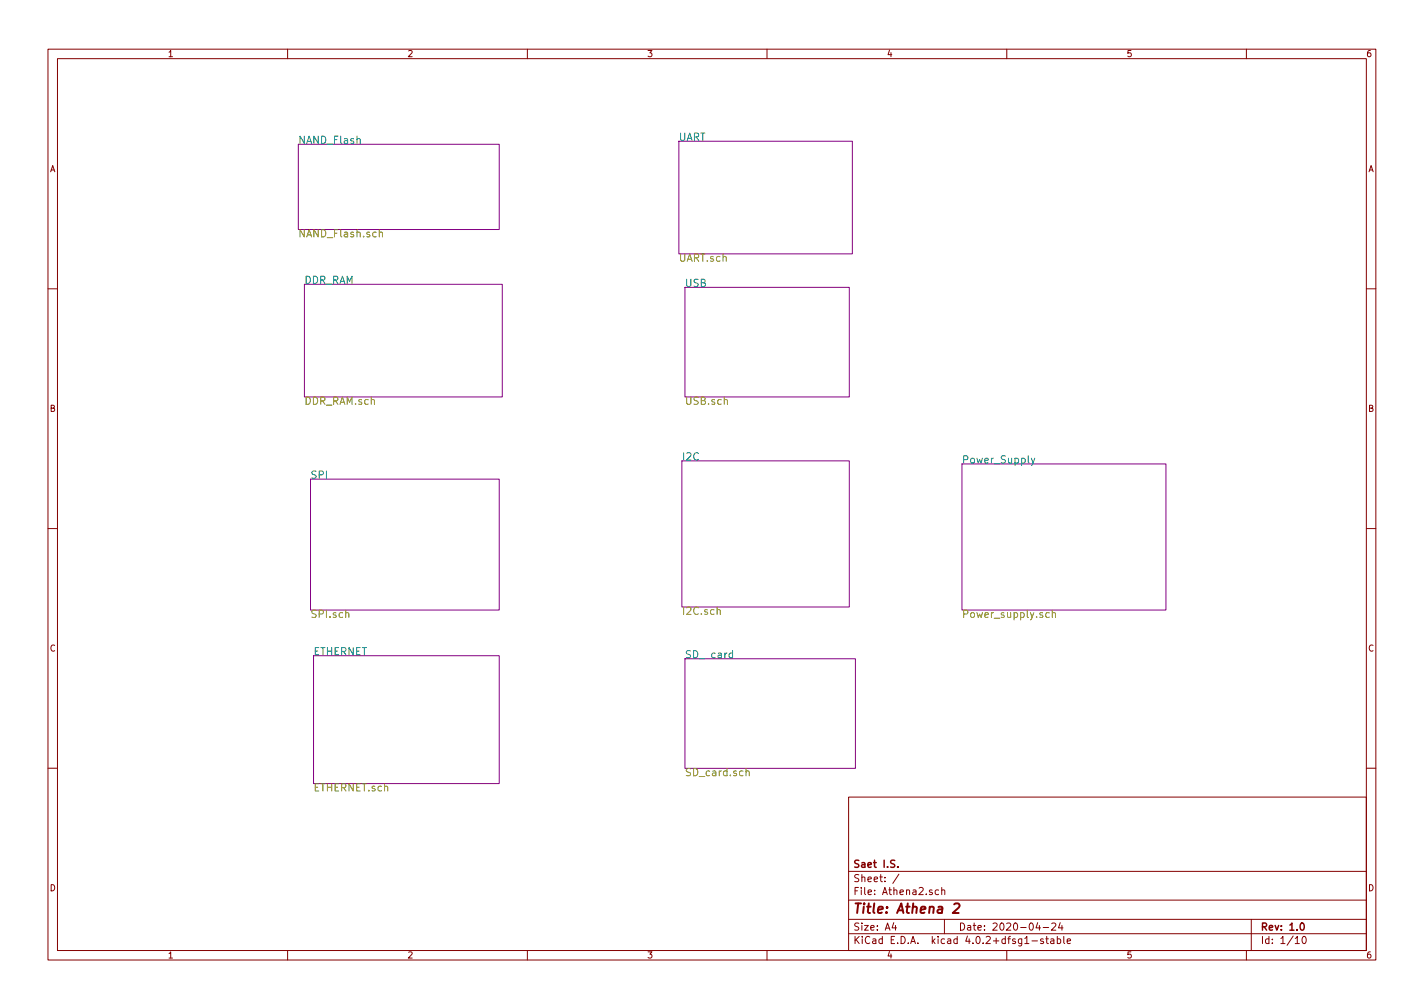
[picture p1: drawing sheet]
<svg xmlns="http://www.w3.org/2000/svg" width="297mm" height="210mm" viewBox="0 0 297 210" stroke-linecap="round" stroke-linejoin="round" font-family="sans-serif">
<g fill="none" stroke="#840000" stroke-width=".21">
<path d="M10 10.3h277v189.9h-277zM12 12.2h273v186.1h-273zM60 10.3v1.9M110 10.3v1.9M160 10.3v1.9M210 10.3v1.9M260 10.3v1.9M10 60.2h2M285 60.2h2M10 110.3h2M285 110.3h2M10 160.2h2"/>
<path d="M177 166.3h108v32h-108zM285 160.2h2M60 198.3v1.9M110 198.3v1.9M160 198.3v1.9M177 194.8h108M177 191.8h108M177 187.8h108M177 181.8h108M186.4 192.5l-.3 1h.9M186.8 193v1M187.5 182.3l-1.3 2"/>
<path d="M195.8 185.7l-.4-.1-.3 .3v.6l.3 .1 .4-.1M196.4 185.7l.2-.1 .4 .1 .1 .9M196.4 185.1v1.5M197 191.8v3M210 198.3v1.9M215.3 196.3h1.1M216.5 192.5l-.4 1h.9M217.6 193.5h1.1M217.6 195.9l-.3-.1-.3 .2 .1 .3 .5 .1v.3h-.6M218.1 195.8h.6M218.3 195.3v1.3l.4 .2M219.2 195.9h.6v.9"/>
<path d="M219.4 192.7l.6-.2 .2 .5-.9 1h.9M219.8 196.2l-.4 .1-.3 .2 .3 .3 .4-.1M220.5 195.9l.5-.1 .3 .3-.2 .6h-.6M220.5 195.3v1.5M221.2 192.5l-.4 1h.9M221.5 193v1M221.9 195.3v1.3l.2 .2M222.6 196.3l.7-.1v-.3l-.5-.1-.2 .2 .1 .7h.6M260 198.3v1.9M261 191.8v6.5M270.2 195.8l.4-.5v1.5M270.2 196.8h.8"/>
<path d="M271.8 195.5l.2-.2a.8 .8 0 0 1 .5 .8 .8 .8 0 0 1-.5 .7l-.4-.5z"/>
</g>
<path d="M187.3 180.8v.1M271.3 192.7l.3-.2a.8 .8 0 0 1 .5 .8 .8 .8 0 0 1-.5 .7l-.4-.5z" fill="none" stroke="#840000" stroke-width=".3"/>
<path d="M199 188.6l.3-.2h.5l.2 .1 .2 .5-1.5 1.4h1.3" fill="none" stroke="#840000" stroke-width=".41"/>
<path d="M62.2 30.1h41.9v17.8h-41.9zM141.6 29.5h36.2v23.5h-36.2zM63.5 59.3h41.3v23.5h-41.3zM142.9 59.9h34.3v22.9h-34.3zM64.8 99.9h39.3v27.3h-39.3zM142.2 96.1h35v30.5h-35zM200.7 96.8h42.5v30.4h-42.5zM65.4 136.8h38.7v26.6h-38.7zM142.9 137.4h35.5v22.9h-35.5z" fill="none" stroke="#840084" stroke-width=".21"/>
<path d="M79.1 48.6l.1-.1a.36 .36 0 0 1 .6 .1v.8M79.1 47.9v1.5M151.1 83.5l.1-.1a.36 .36 0 0 1 .5 .2v.7M72.1 127.9h.1a.36 .36 0 0 1 .6 .1v.8M149.6 127.3l.1-.1a.36 .36 0 0 1 .5 .2v.8M218.9 127.9l-.5-.1-.3 .3 .2 .6h.6M219.5 127.9h.1a.36 .36 0 0 1 .6 .1v.8M219.5 127.3v1.5M155.6 161l.1-.1a.36 .36 0 0 1 .6 .1v.8" fill="none" stroke="#848400" stroke-width=".21"/>
<path d="M215.1 95.6l.4 1M215.8 95.6l-.5 1.3-.2 .2M152.8 136.3l-.4-.1-.3 .3 .1 .7h.6M152.8 135.7v1.5" fill="none" stroke="#008484" stroke-width=".21"/>
<text font-size="2.8" fill="#840000" x="178" y="190.5">Title: Athena 2</text>
<g font-size="2.1" fill="#008484">
<text x="62.2" y="30">NAND_Flash</text>
<text x="141.6" y="29.4">UART</text>
<text x="63.5" y="59.2">DDR_RAM</text>
<text x="142.9" y="59.8">USB</text>
<text x="64.8" y="99.8">SPI</text>
<text x="142.2" y="96">I2C</text>
<text x="200.7" y="96.7">Power_Supply</text>
<text x="65.4" y="136.7">ETHERNET</text>
<text x="142.9" y="137.3">SD_ card</text>
</g>
<g font-size="2.1" fill="#848400">
<text x="62.2" y="49.5">NAND_Flash.sch</text>
<text x="141.6" y="54.6">UART.sch</text>
<text x="63.5" y="84.4">DDR_RAM.sch</text>
<text x="142.9" y="84.4">USB.sch</text>
<text x="64.8" y="128.9">SPI.sch</text>
<text x="142.2" y="128.2">I2C.sch</text>
<text x="200.7" y="128.9">Power_supply.sch</text>
<text x="142.9" y="161.9">SD_card.sch</text>
<text x="65.4" y="165.1">ETHERNET.sch</text>
</g>
<g font-size="2.1" fill="#840000">
<text x="178" y="184">Sheet: /</text>
<text x="178" y="181">Saet I.S.</text>
<text x="178" y="186.7">File: Athena2.sch</text>
<text x="178" y="196.9">KiCad E.D.A. kicad 4.0.2+dfsg1-stable</text>
<text x="178" y="194.1">Size: A4</text>
<text x="200" y="194.1">Date: 2020-04-24</text>
<text x="263" y="194.1">Rev: 1.0</text>
<text x="263" y="196.9">Id: 1/10</text>
</g>
<g font-size="1.8" fill="#840000">
<text x="35" y="11.9">1</text>
<text x="85" y="11.9">2</text>
<text x="135" y="11.9">3</text>
<text x="185" y="11.9">4</text>
<text x="235" y="11.9">5</text>
<text x="285" y="11.9">6</text>
<text x="10.4" y="35.9">A</text>
<text x="285.4" y="35.9">A</text>
<text x="10.4" y="85.9">B</text>
<text x="285.4" y="85.9">B</text>
<text x="10.4" y="135.9">C</text>
<text x="285.4" y="135.9">C</text>
<text x="10.4" y="185.9">D</text>
<text x="285.4" y="185.9">D</text>
<text x="35" y="199.9">1</text>
<text x="85" y="199.9">2</text>
<text x="135" y="199.9">3</text>
<text x="185" y="199.9">4</text>
<text x="235" y="199.9">5</text>
<text x="285" y="199.9">6</text>
</g>
</svg>
